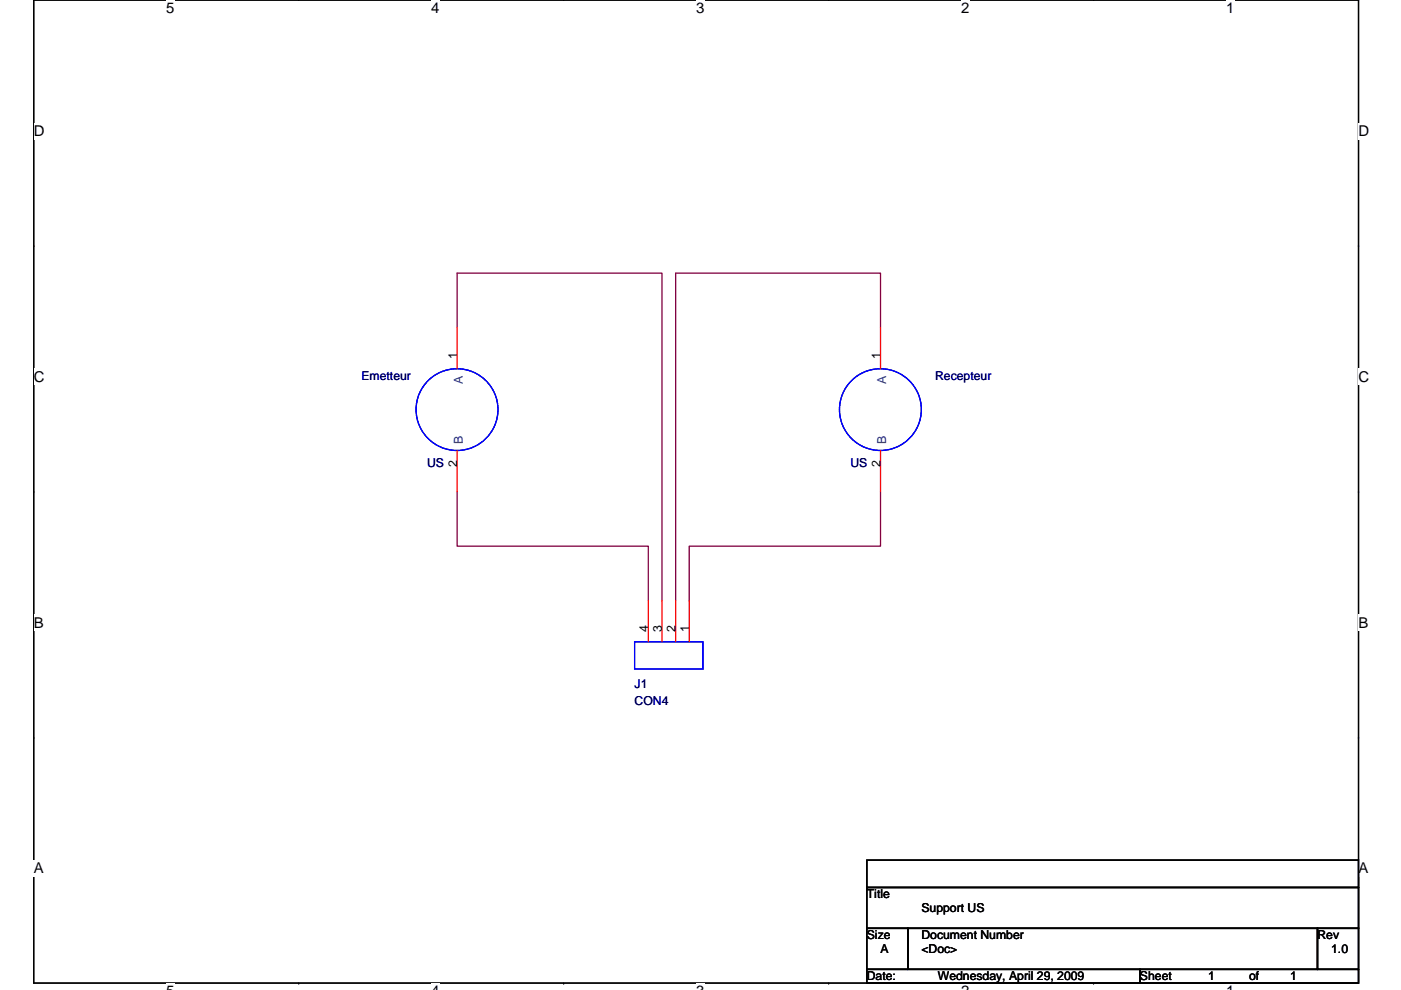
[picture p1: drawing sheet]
<svg xmlns="http://www.w3.org/2000/svg" width="297mm" height="210mm" viewBox="0 0 297 210" stroke-linecap="round" stroke-linejoin="round" font-family="sans-serif">
<path d="M7.2 0h280.8v208.5h-280.8z" fill="none" stroke="#000" stroke-width=".28"/>
<g fill="#fff">
<path d="M35.2 0h1.8v3.5h-1.8z"/>
<path d="M35.2 208.5h1.8v1.4h-1.8z"/>
</g>
<path d="M63.3 0h.1M63.3 208.5h.1" fill="none" stroke="#000" stroke-width=".28"/>
<g fill="#fff">
<path d="M91.4 0h1.8v3.5h-1.8z"/>
<path d="M91.4 208.5h1.8v1.4h-1.8z"/>
</g>
<path d="M119.5 0h.1M119.5 208.5h.1" fill="none" stroke="#000" stroke-width=".28"/>
<g fill="#fff">
<path d="M147.6 0h1.7v3.5h-1.7z"/>
<path d="M147.6 208.5h1.7v1.4h-1.7z"/>
</g>
<path d="M175.7 0h.1M175.7 208.5h.1" fill="none" stroke="#000" stroke-width=".28"/>
<g fill="#fff">
<path d="M203.8 0h1.7v3.5h-1.7z"/>
<path d="M203.8 208.5h1.7v1.4h-1.7z"/>
</g>
<path d="M231.9 0h.1M231.9 208.5h.1" fill="none" stroke="#000" stroke-width=".28"/>
<g fill="#fff">
<path d="M259.9 0h1.8v3.5h-1.8z"/>
<path d="M259.9 208.5h1.8v1.4h-1.8z"/>
<path d="M7.2 26.1h2.2v3.5h-2.2z"/>
<path d="M288 26.1h2.3v3.5h-2.3z"/>
<path d="M7.2 78.2h2.2v3.5h-2.2z"/>
<path d="M288 78.2h2.3v3.5h-2.3z"/>
</g>
<path d="M7.2 52.1h.1M288 52.1h.1" fill="none" stroke="#000" stroke-width=".28"/>
<g fill="#fff">
<path d="M7.2 130.3h2v3.5h-2z"/>
<path d="M288 130.3h2.1v3.5h-2.1z"/>
</g>
<path d="M7.2 104.3h.1M288 104.3h.1" fill="none" stroke="#000" stroke-width=".28"/>
<g fill="#fff">
<path d="M7.1 182.4h2.2v3.5h-2.2z"/>
<path d="M288 182.4h2.1v3.5h-2.1z"/>
</g>
<path d="M7.2 156.4h.1M288 156.4h.1M183.8 196.9h8.7v8.7h-8.7zM183.8 182.4h104.2v5.8h-104.2zM183.8 188.2h104.2v8.7h-104.2zM192.5 196.9h86.8v8.7h-86.8zM279.3 196.9h8.7v8.7h-8.7zM183.8 205.6h57.9v2.9h-57.9zM241.7 205.6h46.3v2.9h-46.3z" fill="none" stroke="#000" stroke-width=".28"/>
<path d="M96.9 69.5v-11.6h43.5v69.5M186.7 69.5v-11.6h-43.4v69.5M96.9 104.3v11.5h40.6v11.6M186.7 104.3v11.5h-40.6v11.6" fill="none" stroke="#800040" stroke-width=".28"/>
<g fill="none" stroke="#00f" stroke-width=".28">
<path d="M134.6 136.1h14.4v5.8h-14.4z"/>
<circle cx="96.9" cy="86.9" r="8.7"/>
<circle cx="186.7" cy="86.9" r="8.7"/>
</g>
<path d="M96.9 69.5v8.7M186.7 69.5v8.7M96.9 95.6v8.7M186.7 95.6v8.7M137.5 127.4v8.7M140.4 127.4v8.7M143.3 127.4v8.7M146.1 127.4v8.7" fill="none" stroke="#f00" stroke-width=".28"/>
<g font-size="3.2">
<text x="35.2" y="2.8">5</text>
<text x="91.4" y="2.8">4</text>
<text x="147.6" y="2.8">3</text>
<text x="203.8" y="2.8">2</text>
<text x="259.9" y="2.8">1</text>
<text x="7.2" y="28.9">D</text>
<text x="288" y="28.9">D</text>
<text x="7.2" y="81">C</text>
<text x="288" y="81">C</text>
<text x="7.2" y="133.1">B</text>
<text x="288" y="133.1">B</text>
<text x="7.2" y="185.3">A</text>
<text x="288" y="185.3">A</text>
</g>
<g font-size="2.6">
<text x="96.9" y="76.2" transform="rotate(-90 96.9 76.2)">1</text>
<text x="186.7" y="76.2" transform="rotate(-90 186.7 76.2)">1</text>
<text x="96.9" y="99.1" transform="rotate(-90 96.9 99.1)">2</text>
<text x="186.7" y="99.1" transform="rotate(-90 186.7 99.1)">2</text>
<text x="137.4" y="134.1" transform="rotate(-90 137.4 134.1)">4</text>
<text x="140.3" y="134.1" transform="rotate(-90 140.3 134.1)">3</text>
<text x="143.2" y="134.1" transform="rotate(-90 143.2 134.1)">2</text>
<text x="146.1" y="134.1" transform="rotate(-90 146.1 134.1)">1</text>
<text x="183.8" y="190.6">Title</text>
<text x="195.4" y="193.5">Support US</text>
<text x="183.8" y="199.2">Size</text>
<text x="186.7" y="202.1">A</text>
<text x="195.4" y="199.2">Document Number</text>
<text x="195.4" y="202.1">&lt;Doc&gt;</text>
<text x="279.3" y="199.2">Rev</text>
<text x="282.2" y="202.1">1.0</text>
<text x="183.8" y="207.9">Date:</text>
<text x="198.8" y="207.9">Wednesday, April 29, 2009</text>
<text x="241.7" y="207.9">Sheet</text>
<text x="256.2" y="207.9">1</text>
<text x="264.9" y="207.9">of</text>
<text x="273.6" y="207.9">1</text>
</g>
<g font-size="2.6" fill="#000080">
<text x="76.6" y="80.5">Emetteur</text>
<text x="198.3" y="80.5">Recepteur</text>
<text x="90.5" y="99.1">US</text>
<text x="180.3" y="99.1">US</text>
<text x="134.6" y="146">J1</text>
<text x="134.6" y="149.4">CON4</text>
</g>
<g font-size="2.6" fill="#004080">
<text x="98.1" y="81.4" transform="rotate(-90 98.1 81.4)">A</text>
<text x="187.9" y="81.4" transform="rotate(-90 187.9 81.4)">A</text>
<text x="98.1" y="94.1" transform="rotate(-90 98.1 94.1)">B</text>
<text x="187.9" y="94.1" transform="rotate(-90 187.9 94.1)">B</text>
</g>
</svg>
